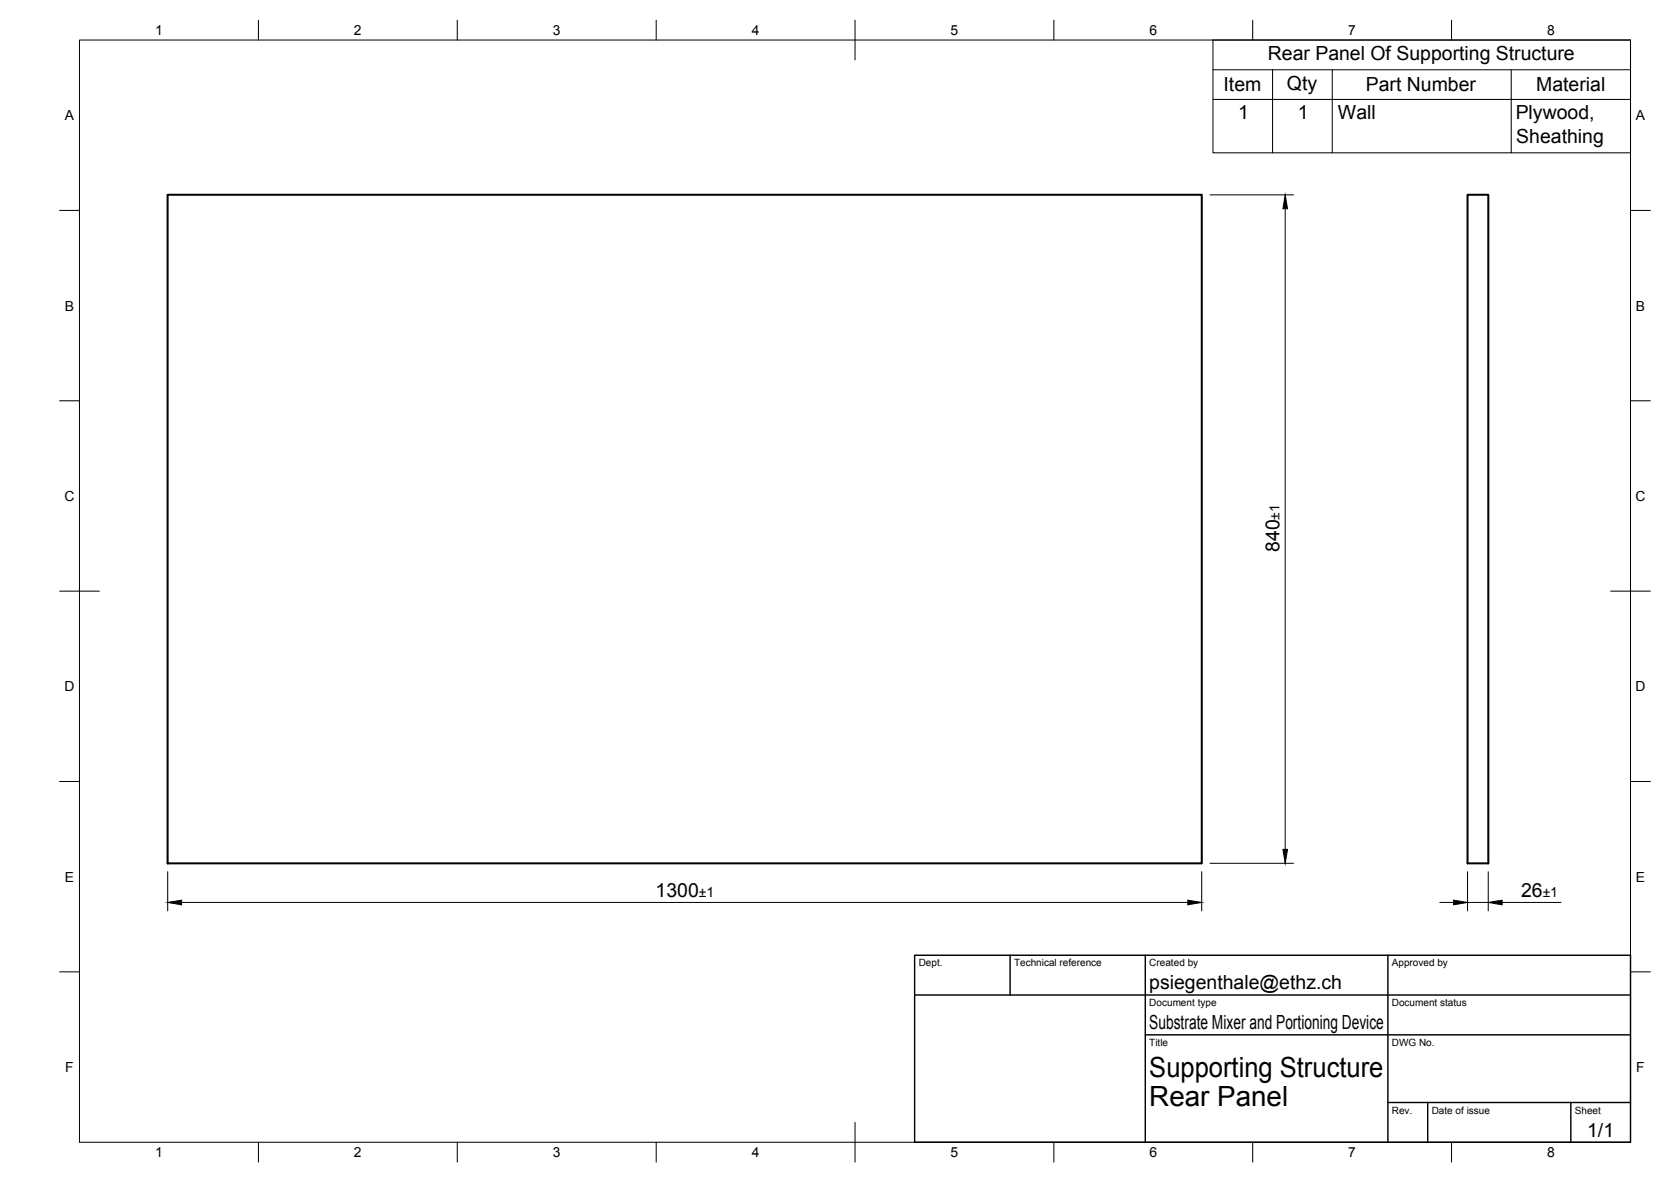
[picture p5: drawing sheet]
<svg xmlns="http://www.w3.org/2000/svg" width="420mm" height="297mm" viewBox="0 0 420 297" stroke-linecap="round" stroke-linejoin="round" font-family="sans-serif">
<path d="M42.1 48.9h260.1v168.1h-260.1zM369 48.9h5.2v168.1h-5.2z" fill="none" stroke="#000" stroke-width=".51"/>
<g fill="none" stroke="#000" stroke-width=".25">
<path d="M20 10.1h390v276.9h-390zM65 5.1v5M115 5.1v5M165 5.1v5M215 5.1v10M265 5.1v5M305 10.1h105v28.3h-105zM305 17.5h105M315 5.1v5M320 17.5v20.9M335 17.5v20.9M365 5.1v5"/>
<path d="M380 17.5v20.9M305 25h105M15 52.9h5M304.2 49h21M323.2 52.5v161M410 52.9h5M15 100.7h5M410 100.7h5M15 148.6h10M405 148.6h10M15 196.4h5M410 196.4h5"/>
<path d="M42.2 219.1v9.8M302.2 219.1v9.8M304.2 216.9h21M369 219.1v9.8M374.2 219.1v9.8M45.7 226.8h253M362 226.8h3.5M369 226.8h5.2M377.7 226.8h14.8M15 244.2h5M410 244.2h5M65 287v5"/>
<path d="M115 287v5M165 287v5M215 282.1v9.9M265 287v5M315 287v5M365 287v5"/>
</g>
<path d="M230 240.1h180v46.9h-180zM230 250h180M254 240.1v9.9M288 240.1v46.9M349 240.1v46.9M288 260.1h122M349 277.1h61M359 277.1v9.9M395 277.1v9.9" fill="none" stroke="#000" stroke-width=".36"/>
<path d="M323.2 49l.5 3.5h-1.1zM322.6 213.5h1.1l-.5 3.4zM42.2 226.8l3.5-.6v1.2zM298.7 226.2l3.5 .6-3.5 .6zM365.5 226.2l3.5 .6-3.5 .6zM374.2 226.8l3.5-.6v1.2z" fill="#000" stroke="#000" stroke-width=".25"/>
<g font-size="7">
<text x="289" y="270.6">Supporting Structure</text>
<text x="289" y="278.1">Rear Panel</text>
</g>
<g font-size="4.9">
<text x="318.8" y="15.1">Rear Panel Of Supporting Structure</text>
<text x="307.7" y="23">Item</text>
<text x="323.6" y="22.5">Qty</text>
<text x="343.4" y="23">Part Number</text>
<text x="386.3" y="23">Material</text>
<text x="311.3" y="29.9">1</text>
<text x="326.3" y="29.9">1</text>
<text x="336.4" y="30">Wall</text>
<text x="381.1" y="30">Plywood,</text>
<text x="381.3" y="35.9">Sheathing</text>
<text x="321.7" y="138.7" transform="rotate(-90 321.7 138.7)">840</text>
<text x="164.8" y="225.3">1300</text>
<text x="382.5" y="225.3">26</text>
<text x="289" y="248.5">psiegenthale@ethz.ch</text>
<text x="289" y="258.6">Substrate Mixer and Portioning Device</text>
<text x="399.1" y="285.7">1/1</text>
</g>
<g font-size="3.5">
<text x="39" y="8.8">1</text>
<text x="89" y="8.8">2</text>
<text x="139" y="8.8">3</text>
<text x="189" y="8.8">4</text>
<text x="239" y="8.8">5</text>
<text x="289" y="8.8">6</text>
<text x="339" y="8.8">7</text>
<text x="389" y="8.8">8</text>
<text x="16.3" y="30.2">A</text>
<text x="411.3" y="30.2">A</text>
<text x="16.3" y="78">B</text>
<text x="411.3" y="78">B</text>
<text x="16.2" y="125.9">C</text>
<text x="411.2" y="125.9">C</text>
<text x="321.7" y="130.6" transform="rotate(-90 321.7 130.6)">±1</text>
<text x="16.2" y="173.7">D</text>
<text x="411.2" y="173.7">D</text>
<text x="16.3" y="221.6">E</text>
<text x="411.3" y="221.6">E</text>
<text x="175.7" y="225.3">±1</text>
<text x="387.9" y="225.3">±1</text>
<text x="16.4" y="269.4">F</text>
<text x="411.4" y="269.4">F</text>
<text x="39" y="290.8">1</text>
<text x="89" y="290.8">2</text>
<text x="139" y="290.8">3</text>
<text x="189" y="290.8">4</text>
<text x="239" y="290.8">5</text>
<text x="289" y="290.8">6</text>
<text x="339" y="290.8">7</text>
<text x="389" y="290.8">8</text>
</g>
<g font-size="2.5">
<text x="231" y="242.9">Dept.</text>
<text x="255" y="242.9">Technical reference</text>
<text x="289" y="242.9">Created by</text>
<text x="350" y="242.9">Approved by</text>
<text x="289" y="252.8">Document type</text>
<text x="350" y="252.8">Document status</text>
<text x="289" y="262.9">Title</text>
<text x="350" y="262.9">DWG No.</text>
<text x="350" y="279.9">Rev.</text>
<text x="360" y="279.9">Date of issue</text>
<text x="396" y="279.9">Sheet</text>
</g>
</svg>
